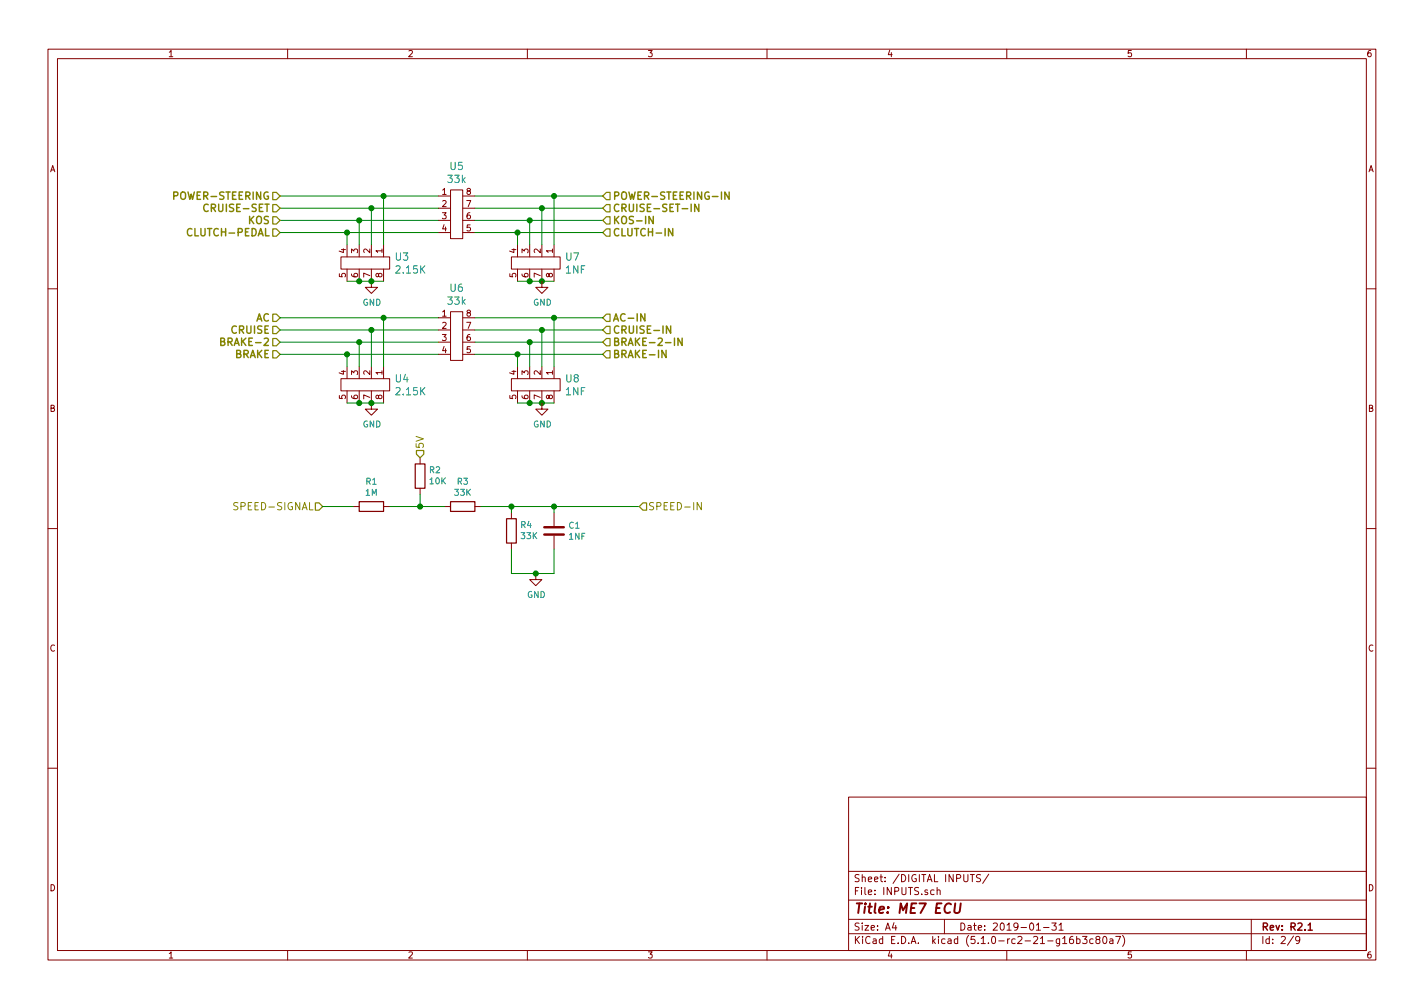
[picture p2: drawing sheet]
<svg xmlns="http://www.w3.org/2000/svg" width="297mm" height="210mm" viewBox="0 0 297 210" stroke-linecap="round" stroke-linejoin="round" font-family="sans-serif">
<g fill="none" stroke="#840000" stroke-width=".21">
<path d="M10 10.3h277v189.9h-277zM12 12.2h273v186.1h-273zM60 10.3v1.9M110 10.3v1.9M160 10.3v1.9M210 10.3v1.9M260 10.3v1.9M94 39.6h2.5v10.2h-2.5zM71.1 53.6h10.2v2.5h-10.2zM72.4 51v2.6M72.4 56.1v2.6M74.9 51v2.6"/>
<path d="M74.9 56.1v2.6M77.5 56.1v3.8h1.2l-1.2 1.3-1.3-1.3h1.3M77.5 51v2.6M80 51v2.6M80 56.1v2.6M91.4 40.9h2.6M91.4 43.4h2.6M91.4 46h2.6M91.4 48.5h2.6M96.5 40.9h2.6M96.5 43.4h2.6M96.5 46h2.6"/>
<path d="M96.5 48.5h2.6M106.7 53.6h10.1v2.5h-10.1zM107.9 51v2.6M107.9 56.1v2.6M110.5 51v2.6M110.5 56.1v2.6M113 56.1v3.8h1.3l-1.3 1.3-1.2-1.3h1.2M113 51v2.6M115.6 51v2.6M115.6 56.1v2.6M10 60.2h2M71.1 79h10.2v2.5h-10.2z"/>
<path d="M72.4 76.4v2.6M74.9 76.4v2.6M77.5 76.4v2.6M80 76.4v2.6M91.4 66.3h2.6M91.4 68.8h2.6M91.4 71.4h2.6M91.4 73.9h2.6M94 65h2.5v10.2h-2.5zM96.5 66.3h2.6M96.5 68.8h2.6M96.5 71.4h2.6"/>
<path d="M96.5 73.9h2.6M106.7 79h10.1v2.5h-10.1zM107.9 76.4v2.6M110.5 76.4v2.6M113 76.4v2.6M115.6 76.4v2.6M285 60.2h2M72.4 81.5v2.6M74.9 81.5v2.6M77.5 81.5v3.8h1.2l-1.2 1.3-1.3-1.3h1.3M80 81.5v2.6M87.6 95.5v1.3"/>
<path d="M107.9 81.5v2.6M110.5 81.5v2.6M113 81.5v3.8h1.3l-1.3 1.3-1.2-1.3h1.2M115.6 81.5v2.6M10 110.3h2M73.7 105.7h1.2M80 105.7h1.3M87.6 101.8v1.3M92.7 105.7h1.3M99.1 105.7h1.2M106.7 106.9v1.3M106.7 113.3v1.2"/>
<path d="M111.8 119.6v1.3h1.2l-1.2 1.3-1.3-1.3h1.3M115.6 106.9v2.8M115.6 111.8v2.7M285 110.3h2M10 160.2h2M177 166.3h108v32h-108zM285 160.2h2M60 198.3v1.9M110 198.3v1.9M160 198.3v1.9M177 194.8h108M177 191.8h108"/>
<path d="M177 187.8h108M177 181.8h108M186.5 192.5l-.4 1h1M186.8 193v1M194.8 185.7l-.4-.1-.3 .3 .1 .6 .2 .1 .4-.1M195.5 185.7l.2-.1 .4 .1v.9M195.5 185.1v1.5M197 191.8v3M202.4 182.4h.9M204.5 182.5l-.5-.1-.3 .3 .1 .3 .7 .4v.4l-.2 .1-.6-.1M206.2 182.3l-1.2 2M210 198.3v1.9"/>
<path d="M216.2 193l.4-.5v1.5M216.2 194h.8M217.7 193.5h1.1M219.4 192.5h.9l-.5 .6 .5 .1v.7l-.3 .1-.6-.1M220.9 193l.4-.5v1.5M220.9 194h.9M221.7 196.8h.8M223.8 195.3l-.4 .1a.96 .96 0 0 0 0 1.4l.5-.1 .1-.5-.3-.3-.5 .1-.1 .2M224.6 195.9l.4-.1 .3 .3-.1 .6-.2 .1-.4-.1M224.6 195.3v1.5M225.8 195.3h.9l-.5 .6 .5 .1v.7l-.3 .1-.6-.1M228 195.9l-.4-.1-.3 .3 .1 .6 .2 .1 .4-.1"/>
<path d="M228.9 196l-.2-.2v-.3l.2-.2 .4 .1 .1 .4-.7 .2-.1 .3 .1 .4 .2 .1 .4-.1 .1-.2v-.4l-.2-.1M230.1 195.5l.3-.2a.8 .8 0 0 1 .5 .8 .8 .8 0 0 1-.5 .7l-.3-.1-.1-.4zM231.5 195.9h.6l.1 .9M232.2 196.2l-.6 .1-.2 .2 .2 .3 .6-.1M232.7 195.3h1l-.6 1.5M234.2 195.1a1.71 1.71 0 0 1 0 2.3M260 198.3v1.9M261 191.8v6.5M269.8 195.2l-1.2 2M271.1 196l-.3 .3-.4-.1-.1-.2v-.4l.3-.3h.2l.3 .3a1.01 1.01 0 0 1-.4 1.2h-.3"/>
</g>
<path d="M272.9 193l.4-.5v1.5M272.9 194h.8" fill="none" stroke="#840000" stroke-width=".3"/>
<path d="M199.3 188.4l-.2 1.7 .1 .2a.66 .66 0 0 0 1-.2l.2-1.7" fill="none" stroke="#840000" stroke-width=".41"/>
<g fill="none" stroke="#848400" stroke-width=".3">
<path d="M36.2 40.8h.8l.1-.6-.9-.1v1.5M40 47.8a.62 .62 0 0 0-.7 0 .62 .62 0 0 0-.2 .7 .56 .56 0 0 0 .3 .6 .56 .56 0 0 0 .6-.1M43.4 42.7a.73 .73 0 0 0-1 .5 .73 .73 0 0 0 .8 .9l.2-.1M136.3 45.1v1.6l-.9-1.6v1.6M140.3 47.7v1.5l-.9-1.5v1.5M144.2 42.6v1.5M145.8 42.6v1.5l-.9-1.5v1.5M152.1 40.1v1.5l-.9-1.5v1.5M46.1 71.2h.6l.1-.2v-.3l-.7-.2v1.6h.5l.2-.2 .1-.4-.3-.3M134.5 65.5v1.5l-.8-1.5v1.5M138.9 73.1v1.5l-.8-1.5v1.5M139.9 68v1.5l-.9-1.5v1.5"/>
<path d="M140.7 70.5v1.6M142.3 70.5v1.6l-.9-1.6v1.6"/>
</g>
<g fill="none" stroke="#848400" stroke-width=".25">
<path d="M56.9 47.7h.8l.7 .8-.7 .8h-.8zM56.9 40.1h.8l.7 .8-.7 .8h-.8zM56.9 42.7h.8l.7 .7-.7 .8h-.8zM56.9 45.2h.8l.7 .8-.7 .7h-.8zM125.7 46l.8-.8h.8v1.5h-.8zM126.5 47.7h.8v1.6h-.8l-.8-.8zM126.5 40.1h.8v1.6h-.8l-.8-.8zM126.5 42.7h.8v1.5h-.8l-.8-.8zM56.9 65.5h.8l.7 .8-.7 .8h-.8zM56.9 68.1h.8l.7 .7-.7 .8h-.8zM56.9 73.1h.8l.7 .8-.7 .8h-.8zM56.9 70.6h.8l.7 .8-.7 .7h-.8z"/>
<path d="M125.7 68.8l.8-.7h.8v1.5h-.8zM126.5 65.5h.8v1.6h-.8l-.8-.8zM126.5 73.1h.8v1.6h-.8l-.8-.8zM126.5 70.6h.8v1.5h-.8l-.8-.7zM86.9 94h1.5v.7l-.8 .8-.7-.8zM65.8 104.9h.7l.8 .8-.8 .7h-.7zM134.1 104.9h.8v1.5h-.8l-.8-.7z"/>
</g>
<g fill="none" stroke="#008400" stroke-width=".21">
<path d="M58.4 48.5h33M58.4 46h33M58.4 43.4h33M58.4 40.9h33M72.4 58.7h7.6M72.4 48.5v2.5M74.9 46v5M77.5 43.4v7.6M80 40.9v10.1M99.1 48.5h26.6M99.1 46h26.6M99.1 43.4h26.6"/>
<path d="M99.1 40.9h26.6M107.9 48.5v2.5M107.9 58.7h7.7M110.5 46v5M113 43.4v7.6M115.6 40.9v10.1M58.4 73.9h33M58.4 71.4h33M58.4 68.8h33M58.4 66.3h33M72.4 73.9v2.5M74.9 71.4v5"/>
<path d="M77.5 68.8v7.6M80 66.3v10.1M99.1 73.9h26.6M99.1 71.4h26.6M99.1 68.8h26.6M99.1 66.3h26.6M107.9 73.9v2.5M110.5 71.4v5M113 68.8v7.6M115.6 66.3v10.1M72.4 84.1h7.6M107.9 84.1h7.7"/>
<path d="M67.3 105.7h6.4M81.3 105.7h11.4M87.6 103.1v2.6M100.3 105.7h33M106.7 114.5v5.1h8.9v-5.1M106.7 105.7v1.2M115.6 105.7v1.2"/>
</g>
<g fill="#008400" stroke="#008400" stroke-width=".25">
<circle cx="115.6" cy="40.9" r=".51"/>
<circle cx="113" cy="43.4" r=".51"/>
<circle cx="110.5" cy="46" r=".51"/>
<circle cx="108" cy="48.5" r=".51"/>
<circle cx="110.5" cy="58.7" r=".51"/>
<circle cx="113" cy="58.7" r=".51"/>
<circle cx="74.9" cy="58.7" r=".51"/>
<circle cx="77.5" cy="58.7" r=".51"/>
<circle cx="72.4" cy="48.5" r=".51"/>
<circle cx="74.9" cy="46" r=".51"/>
<circle cx="77.5" cy="43.4" r=".51"/>
<circle cx="80" cy="40.9" r=".51"/>
<circle cx="115.6" cy="66.3" r=".51"/>
<circle cx="113" cy="68.8" r=".51"/>
<circle cx="110.5" cy="71.4" r=".51"/>
<circle cx="108" cy="73.9" r=".51"/>
<circle cx="110.5" cy="84.1" r=".51"/>
<circle cx="113" cy="84.1" r=".51"/>
<circle cx="74.9" cy="84.1" r=".51"/>
<circle cx="77.5" cy="84.1" r=".51"/>
<circle cx="72.4" cy="73.9" r=".51"/>
<circle cx="74.9" cy="71.4" r=".51"/>
<circle cx="77.5" cy="68.8" r=".51"/>
<circle cx="80" cy="66.3" r=".51"/>
<circle cx="87.6" cy="105.7" r=".51"/>
<circle cx="115.6" cy="105.7" r=".51"/>
<circle cx="106.7" cy="105.7" r=".51"/>
<circle cx="111.8" cy="119.6" r=".51"/>
</g>
<path d="M49.6 104.9l-.6-.1-.2 .1v.5l.7 .3 .1 .3-.3 .3h-.6M146.3 104.8v1.5l-.9-1.5v1.5" fill="none" stroke="#848400" stroke-width=".21"/>
<path d="M86.6 96.8h2v5h-2zM74.9 104.6h5.1v2.1h-5.1zM94 104.6h5.1v2.1h-5.1zM105.7 108.2h2v5.1h-2z" fill="none" stroke="#840000" stroke-width=".25"/>
<path d="M113.5 111.5h4.1M113.5 110h4.1" fill="none" stroke="#840000" stroke-width=".51"/>
<text font-size="2.8" fill="#840000" x="178" y="190.5">Title: ME7 ECU</text>
<g font-size="2.1" fill="#008484">
<text x="93.9" y="35.5">U5</text>
<text x="93.5" y="38.1">33k</text>
<text x="82.5" y="54.4">U3</text>
<text x="82.8" y="57">2.15K</text>
<text x="118" y="57">1NF</text>
<text x="118.1" y="54.4">U7</text>
<text x="93.5" y="63.5">33k</text>
<text x="93.9" y="60.9">U6</text>
<text x="82.5" y="79.8">U4</text>
<text x="82.8" y="82.4">2.15K</text>
<text x="118" y="82.4">1NF</text>
<text x="118.1" y="79.8">U8</text>
</g>
<g font-size="2.1" fill="#848400">
<text x="36.9" y="41.7">POWER-STEERING</text>
<text x="127.7" y="41.7">POWER-STEERING-IN</text>
<text x="43.6" y="44.2">CRUISE-SET</text>
<text x="51.9" y="46.7">KOS</text>
<text x="127.7" y="44.2">CRUISE-SET-IN</text>
<text x="127.7" y="46.7">KOS-IN</text>
<text x="39.9" y="49.3">CLUTCH-PEDAL</text>
<text x="127.7" y="49.3">CLUTCH-IN</text>
<text x="48.5" y="69.6">CRUISE</text>
<text x="53.4" y="67.1">AC</text>
<text x="127.7" y="69.6">CRUISE-IN</text>
<text x="127.7" y="67.1">AC-IN</text>
<text x="47.1" y="72.1">BRAKE-2</text>
<text x="48.9" y="74.7">BRAKE</text>
<text x="127.7" y="74.7">BRAKE-IN</text>
<text x="127.7" y="72.1">BRAKE-2-IN</text>
<text x="88.4" y="93.7" transform="rotate(-90 88.4 93.7)">5V</text>
<text x="49.6" y="106.4">SPEED-SIGNAL</text>
<text x="135.1" y="106.4">SPEED-IN</text>
</g>
<g font-size="2.1" fill="#840000">
<text x="178" y="184">Sheet: /DIGITAL INPUTS/</text>
<text x="178" y="186.7">File: INPUTS.sch</text>
<text x="178" y="196.9">KiCad E.D.A. kicad (5.1.0-rc2-21-g16b3c80a7)</text>
<text x="178" y="194.1">Size: A4</text>
<text x="200" y="194.1">Date: 2019-01-31</text>
<text x="263" y="194.1">Rev: R2.1</text>
<text x="263" y="196.9">Id: 2/9</text>
</g>
<g font-size="1.8" fill="#840000">
<text x="35" y="11.9">1</text>
<text x="85" y="11.9">2</text>
<text x="135" y="11.9">3</text>
<text x="185" y="11.9">4</text>
<text x="235" y="11.9">5</text>
<text x="285" y="11.9">6</text>
<text x="10.4" y="35.9">A</text>
<text x="285.4" y="35.9">A</text>
<text x="92.2" y="40.6">1</text>
<text x="97.3" y="40.6">8</text>
<text x="92.2" y="43.2">2</text>
<text x="92.2" y="45.7">3</text>
<text x="97.3" y="45.7">6</text>
<text x="97.3" y="43.2">7</text>
<text x="72.1" y="52.8" transform="rotate(-90 72.1 52.8)">4</text>
<text x="74.7" y="52.8" transform="rotate(-90 74.7 52.8)">3</text>
<text x="77.2" y="52.8" transform="rotate(-90 77.2 52.8)">2</text>
<text x="79.8" y="52.8" transform="rotate(-90 79.8 52.8)">1</text>
<text x="92.2" y="48.3">4</text>
<text x="97.3" y="48.3">5</text>
<text x="107.7" y="52.8" transform="rotate(-90 107.7 52.8)">4</text>
<text x="110.2" y="52.8" transform="rotate(-90 110.2 52.8)">3</text>
<text x="112.8" y="52.8" transform="rotate(-90 112.8 52.8)">2</text>
<text x="115.3" y="52.8" transform="rotate(-90 115.3 52.8)">1</text>
<text x="72.1" y="57.9" transform="rotate(-90 72.1 57.9)">5</text>
<text x="74.7" y="57.9" transform="rotate(-90 74.7 57.9)">6</text>
<text x="77.2" y="57.9" transform="rotate(-90 77.2 57.9)">7</text>
<text x="79.8" y="57.9" transform="rotate(-90 79.8 57.9)">8</text>
<text x="107.7" y="57.9" transform="rotate(-90 107.7 57.9)">5</text>
<text x="110.2" y="57.9" transform="rotate(-90 110.2 57.9)">6</text>
<text x="112.8" y="57.9" transform="rotate(-90 112.8 57.9)">7</text>
<text x="115.3" y="57.9" transform="rotate(-90 115.3 57.9)">8</text>
<text x="92.2" y="66">1</text>
<text x="92.2" y="68.6">2</text>
<text x="92.2" y="71.1">3</text>
<text x="97.3" y="71.1">6</text>
<text x="97.3" y="68.6">7</text>
<text x="97.3" y="66">8</text>
<text x="92.2" y="73.7">4</text>
<text x="97.3" y="73.7">5</text>
<text x="72.1" y="83.3" transform="rotate(-90 72.1 83.3)">5</text>
<text x="72.1" y="78.2" transform="rotate(-90 72.1 78.2)">4</text>
<text x="74.7" y="83.3" transform="rotate(-90 74.7 83.3)">6</text>
<text x="74.7" y="78.2" transform="rotate(-90 74.7 78.2)">3</text>
<text x="77.2" y="83.3" transform="rotate(-90 77.2 83.3)">7</text>
<text x="77.2" y="78.2" transform="rotate(-90 77.2 78.2)">2</text>
<text x="79.8" y="83.3" transform="rotate(-90 79.8 83.3)">8</text>
<text x="79.8" y="78.2" transform="rotate(-90 79.8 78.2)">1</text>
<text x="107.7" y="83.3" transform="rotate(-90 107.7 83.3)">5</text>
<text x="107.7" y="78.2" transform="rotate(-90 107.7 78.2)">4</text>
<text x="110.2" y="83.3" transform="rotate(-90 110.2 83.3)">6</text>
<text x="110.2" y="78.2" transform="rotate(-90 110.2 78.2)">3</text>
<text x="112.8" y="83.3" transform="rotate(-90 112.8 83.3)">7</text>
<text x="112.8" y="78.2" transform="rotate(-90 112.8 78.2)">2</text>
<text x="115.3" y="83.3" transform="rotate(-90 115.3 83.3)">8</text>
<text x="115.3" y="78.2" transform="rotate(-90 115.3 78.2)">1</text>
<text x="10.4" y="85.9">B</text>
<text x="285.4" y="85.9">B</text>
<text x="10.4" y="135.9">C</text>
<text x="285.4" y="135.9">C</text>
<text x="10.4" y="185.9">D</text>
<text x="285.4" y="185.9">D</text>
<text x="35" y="199.9">1</text>
<text x="85" y="199.9">2</text>
<text x="135" y="199.9">3</text>
<text x="185" y="199.9">4</text>
<text x="235" y="199.9">5</text>
<text x="285" y="199.9">6</text>
</g>
<g font-size="1.8" fill="#008484">
<text x="75.6" y="63.7">GND</text>
<text x="111.2" y="63.7">GND</text>
<text x="75.6" y="89.1">GND</text>
<text x="111.2" y="89.1">GND</text>
<text x="76.4" y="101.1">R1</text>
<text x="89.6" y="98.7">R2</text>
<text x="89.7" y="101">10K</text>
<text x="95.4" y="101.1">R3</text>
<text x="76.3" y="103.4">1M</text>
<text x="94.9" y="103.4">33K</text>
<text x="108.7" y="110.1">R4</text>
<text x="108.7" y="112.4">33K</text>
<text x="118.7" y="110.3">C1</text>
<text x="118.7" y="112.6">1NF</text>
<text x="109.9" y="124.7">GND</text>
</g>
</svg>
